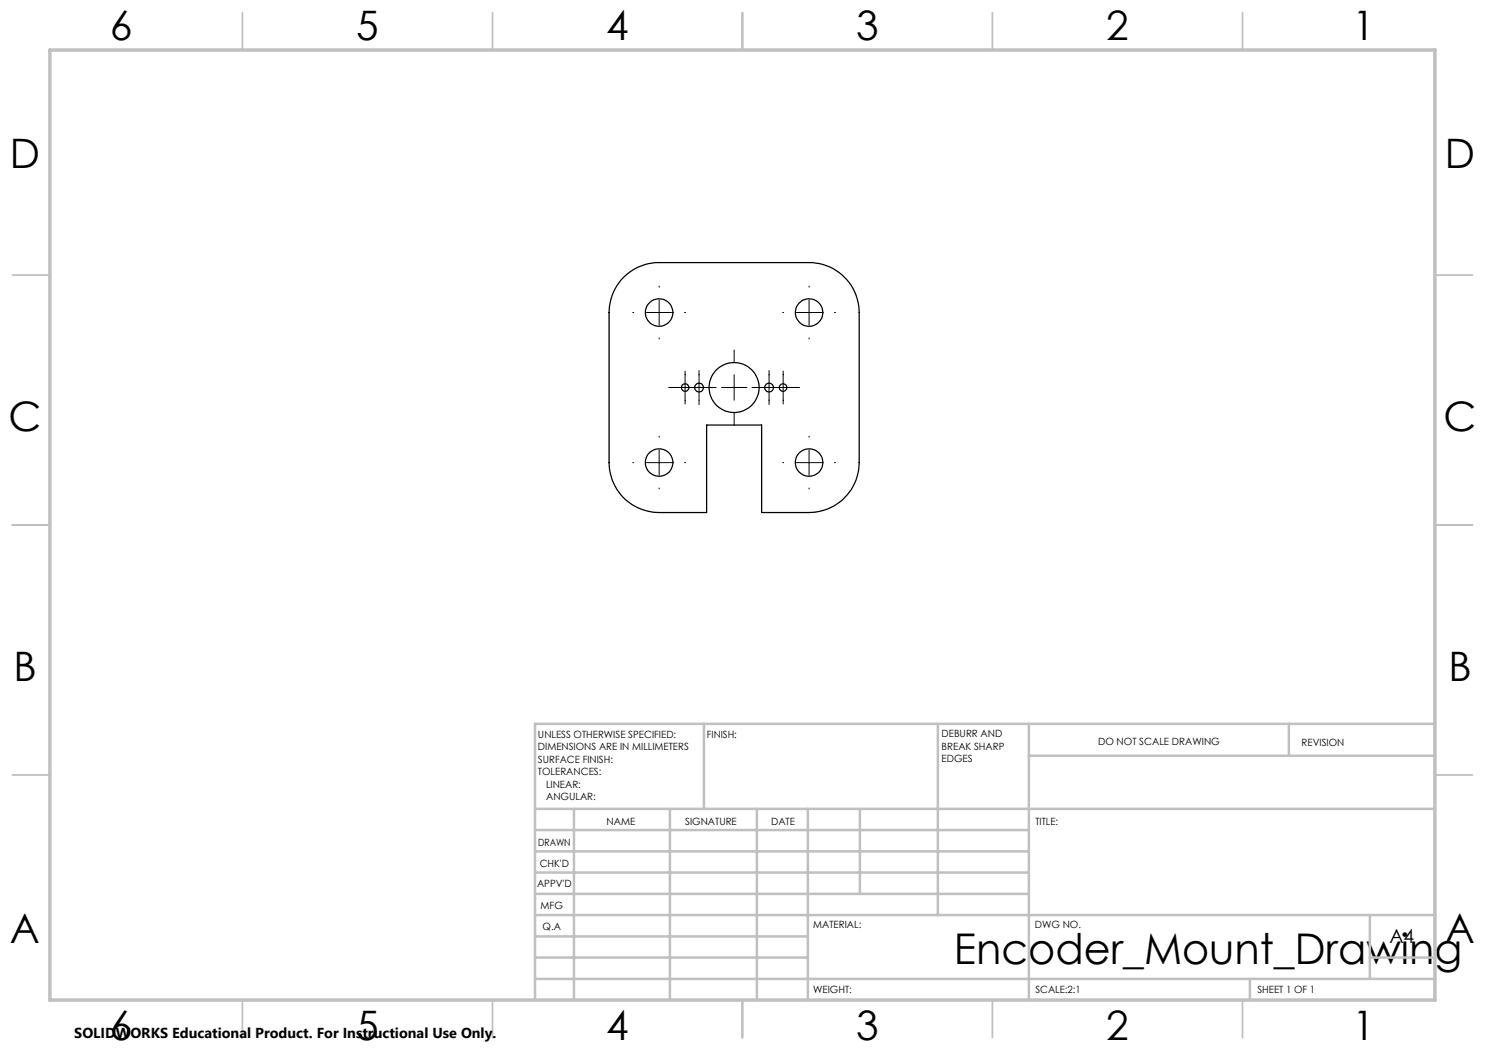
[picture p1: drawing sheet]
<svg xmlns="http://www.w3.org/2000/svg" width="297mm" height="210mm" viewBox="0 0 297 210" stroke-linecap="round" stroke-linejoin="round" font-family="sans-serif">
<g fill="none" stroke="#000" stroke-width=".25">
<path d="M124.2 55.9a10 10 0 0 1 7.6-3.4h30a10.1 10.1 0 0 1 10 10v30a10.1 10.1 0 0 1-10 10h-9.5v-17.5h-11v17.5h-9.5a10 10 0 0 1-10-10v-30a10.2 10.2 0 0 1 2.4-6.6z"/>
<circle cx="131.8" cy="62.5" r="2.76"/>
<circle cx="137" cy="77.5" r=".75"/>
<circle cx="139.8" cy="77.5" r=".88"/>
<circle cx="146.8" cy="77.5" r="5"/>
<circle cx="153.8" cy="77.5" r=".88"/>
<circle cx="156.6" cy="77.5" r=".75"/>
<circle cx="161.8" cy="62.5" r="2.76"/>
<circle cx="131.8" cy="92.5" r="2.75"/>
<circle cx="161.8" cy="92.5" r="2.75"/>
</g>
<g fill="none" stroke="#000" stroke-width=".2">
<path d="M131.8 57.2v.2M131.8 60v5M161.8 57.2v.2M161.8 60v5M126.5 62.5h.3M129.3 62.5h5.1M131.8 67.6v.2M133.7 77.5h9.5M136.9 62.5h.2M137 74.2v6.6M139.8 74.1v6.8M144.3 77.5h5.1"/>
<path d="M146.8 70v2.4M146.8 75v5M150.4 77.5h9.5M153.8 74.1v6.8M156.5 62.5h.2M156.6 74.2v6.6M159.3 62.5h5.1M161.8 67.6v.2M166.9 62.5h.2M126.5 92.5h.3M129.3 92.5h5.1M131.8 87.2v.2"/>
<path d="M131.8 90v5.1M131.8 97.6v.2M136.9 92.5h.2M146.8 82.6v2.4M156.5 92.5h.2M159.3 92.5h5.1M161.8 87.2v.2M161.8 90v5.1M161.8 97.6v.2M166.9 92.5h.2"/>
</g>
<g fill="none" stroke="#c0c0c0" stroke-width=".35">
<path d="M48.5 2.5v7.5M98.5 2.5v7.5M148.5 2.5v7.5M198.5 2.5v7.5M248.5 2.5v7.5M2.5 55h7.5M287 55h7.5M2.5 105h7.5M287 105h7.5M2.5 155h7.5M287 155h7.5M48.5 200v7.5"/>
<path d="M98.5 200v7.5M148.5 200v7.5M198.5 200v7.5M248.5 200v7.5"/>
</g>
<g fill="none" stroke="#c0c0c0" stroke-width=".5">
<path d="M140.8 144.8v17M187.6 144.8v38.2M205.8 144.8v55.2M205.8 151.2h81.2M257.8 144.8v6.4M287 144.8h-180v55.2M107 161.8h180M107 178.8h98.8M107 174.5h98.8M107 170.3h98.8M107 166h98.8M114.8 161.8v38.2"/>
<path d="M134 161.8v38.2M151.4 161.8v38.2M161.6 161.8v38.2M172 161.8v17M107 195.8h180M107 191.5h54.6M107 187.3h54.6M107 183h180M250 195.8v4.2M274 191.5h13M274 183v12.8"/>
</g>
<path d="M10 10h277v190h-277z" fill="none" stroke="#c0c0c0" stroke-width=".7"/>
<text font-size="8.5" x="190.8" y="192.7">Encoder_Mount_Drawing</text>
<g font-size="8.1">
<text x="22" y="8">6</text>
<text x="71.2" y="8">5</text>
<text x="121.2" y="8">4</text>
<text x="171.3" y="8">3</text>
<text x="221.3" y="8">2</text>
<text x="270.5" y="8">1</text>
<text x="2" y="33.6">D</text>
<text x="289" y="33.6">D</text>
<text x="1.7" y="86.1">C</text>
<text x="288.7" y="86.1">C</text>
<text x="2.7" y="136.1">B</text>
<text x="289.7" y="136.1">B</text>
<text x="2" y="188.6">A</text>
<text x="289" y="188.6">A</text>
<text x="22" y="208">6</text>
<text x="71.2" y="208">5</text>
<text x="121.2" y="208">4</text>
<text x="171.3" y="208">3</text>
<text x="221.3" y="208">2</text>
<text x="270.5" y="208">1</text>
</g>
<text font-size="3.9" x="277.9" y="188.5">A4</text>
<text font-size="2.9" x="14.9" y="207.6">SOLIDWORKS Educational Product. For Instructional Use Only.</text>
<g font-size="2">
<text x="107.6" y="147.6">UNLESS OTHERWISE SPECIFIED:</text>
<text x="141.4" y="147.6">FINISH:</text>
<text x="188.3" y="147.5">DEBURR AND</text>
<text x="188.3" y="150">BREAK SHARP</text>
<text x="219.6" y="149">DO NOT SCALE DRAWING</text>
<text x="260.3" y="149.2">REVISION</text>
<text x="107.6" y="150.1">DIMENSIONS ARE IN MILLIMETERS</text>
<text x="107.6" y="152.6">SURFACE FINISH:</text>
<text x="107.6" y="155.1">TOLERANCES:</text>
<text x="188.3" y="152.5">EDGES</text>
<text x="109.2" y="157.6">LINEAR:</text>
<text x="109.2" y="160.1">ANGULAR:</text>
<text x="121.3" y="165">NAME</text>
<text x="137" y="164.9">SIGNATURE</text>
<text x="154.2" y="164.9">DATE</text>
<text x="207.1" y="164.9">TITLE:</text>
<text x="107.6" y="169.1">DRAWN</text>
<text x="107.9" y="173.3">CHK'D</text>
<text x="107.4" y="177.4">APPV'D</text>
<text x="108.1" y="181.8">MFG</text>
<text x="108.5" y="186">Q.A</text>
<text x="162.6" y="185.5">MATERIAL:</text>
<text x="207" y="185.5">DWG NO.</text>
<text x="162.6" y="198.5">WEIGHT:</text>
<text x="207.1" y="198.6">SCALE:2:1</text>
<text x="251.5" y="198.6">SHEET 1 OF 1</text>
</g>
</svg>
